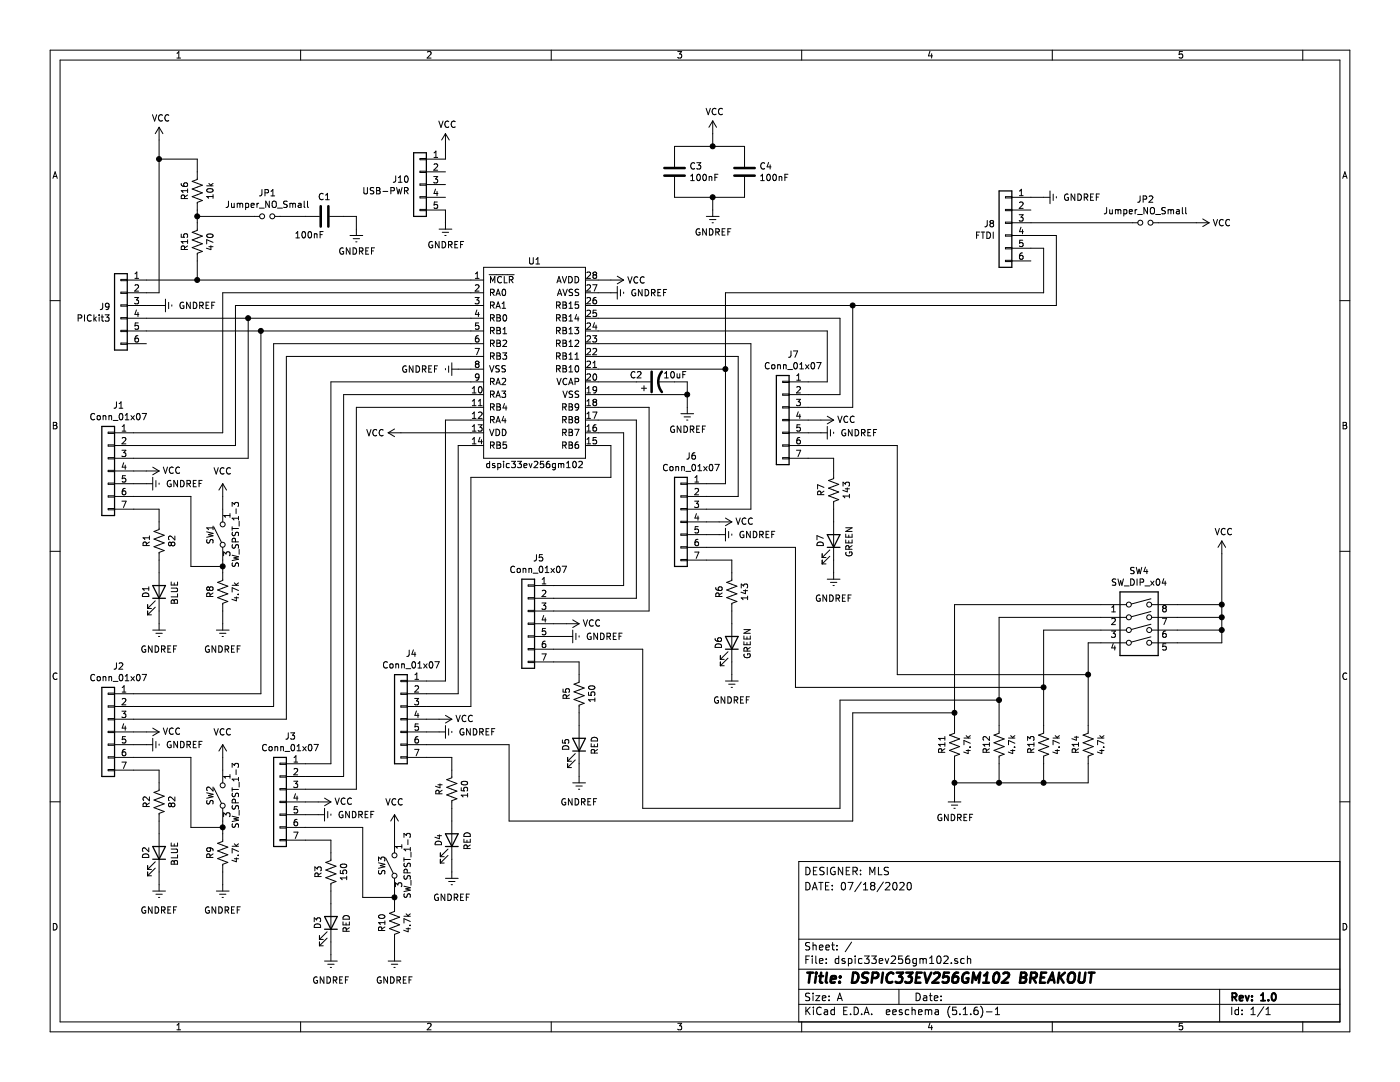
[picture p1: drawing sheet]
EESchema Schematic File Version 4
EELAYER 30 0
EELAYER END
$Descr A 11000 8500
encoding utf-8
Sheet 1 1
Title "DSPIC33EV256GM102 BREAKOUT"
Date ""
Rev "1.0"
Comp ""
Comment1 ""
Comment2 ""
Comment3 "DATE: 07/18/2020"
Comment4 "DESIGNER: MLS"
$EndDescr
$Comp
L Connector_Generic:Conn_01x06 J9
U 1 1
P 950 2400
F 0 "J9" H 1030 2392 50  0000 L CNN
F 1 "PICkit3" H 1030 2301 50  0000 L CNN
F 2 "Connector_PinHeader_2.54mm:PinHeader_1x06_P2.54mm_Vertical_SMD_Pin1Right" H 950 2400 50  0001 C CNN
F 3 "~" H 950 2400 50  0001 C CNN
	1    950  2400
	-1   0    0    -1  
$EndComp
$Comp
L Switch:SW_DIP_x04 SW4
U 1 1
P 8950 4950
F 0 "SW4" H 8950 5417 50  0000 C CNN
F 1 "SW_DIP_x04" H 8950 5326 50  0000 C CNN
F 2 "Button_Switch_SMD:SW_DIP_SPSTx04_Slide_6.7x11.72mm_W8.61mm_P2.54mm_LowProfile" H 8950 4950 50  0001 C CNN
F 3 "~" H 8950 4950 50  0001 C CNN
	1    8950 4950
	1    0    0    -1  
$EndComp
$Comp
L Connector_Generic:Conn_01x05 J10
U 1 1
P 3300 1450
F 0 "J10" H 3380 1492 50  0000 L CNN
F 1 "USB-PWR" H 3380 1401 50  0000 L CNN
F 2 "Connector_PinHeader_2.54mm:PinHeader_1x05_P2.54mm_Vertical" H 3300 1450 50  0001 C CNN
F 3 "~" H 3300 1450 50  0001 C CNN
	1    3300 1450
	-1   0    0    -1  
$EndComp
$Comp
L power:VCC #PWR05
U 1 1
P 1250 1100
F 0 "#PWR05" H 1250 950 50  0001 C CNN
F 1 "VCC" H 1265 1273 50  0000 C CNN
F 2 "" H 1250 1100 50  0001 C CNN
F 3 "" H 1250 1100 50  0001 C CNN
	1    1250 1100
	1    0    0    -1  
$EndComp
Wire Wire Line
	1550 2050 1550 2200
Wire Wire Line
	1550 2200 1150 2200
$Comp
L power:GNDREF #PWR032
U 1 1
P 5400 3200
F 0 "#PWR032" H 5400 2950 50  0001 C CNN
F 1 "GNDREF" H 5405 3027 50  0000 C CNN
F 2 "" H 5400 3200 50  0001 C CNN
F 3 "" H 5400 3200 50  0001 C CNN
	1    5400 3200
	1    0    0    -1  
$EndComp
$Comp
L Device:C C4
U 1 1
P 5850 1350
F 0 "C4" H 5965 1396 50  0000 L CNN
F 1 "100nF" H 5965 1305 50  0000 L CNN
F 2 "Capacitor_SMD:C_0603_1608Metric" H 5888 1200 50  0001 C CNN
F 3 "~" H 5850 1350 50  0001 C CNN
	1    5850 1350
	1    0    0    -1  
$EndComp
Wire Wire Line
	1150 2300 1250 2300
Wire Wire Line
	1250 2300 1250 1250
Connection ~ 1250 1250
Wire Wire Line
	1250 1250 1250 1100
$Comp
L Connector_Generic:Conn_01x06 J8
U 1 1
P 7900 1750
F 0 "J8" H 7980 1742 50  0000 L CNN
F 1 "FTDI" H 7980 1651 50  0000 L CNN
F 2 "Connector_PinHeader_2.54mm:PinHeader_1x06_P2.54mm_Vertical_SMD_Pin1Right" H 7900 1750 50  0001 C CNN
F 3 "~" H 7900 1750 50  0001 C CNN
	1    7900 1750
	-1   0    0    -1  
$EndComp
$Comp
L Device:C C3
U 1 1
P 5300 1350
F 0 "C3" H 5415 1396 50  0000 L CNN
F 1 "100nF" H 5415 1305 50  0000 L CNN
F 2 "Capacitor_SMD:C_0603_1608Metric" H 5338 1200 50  0001 C CNN
F 3 "~" H 5300 1350 50  0001 C CNN
	1    5300 1350
	1    0    0    -1  
$EndComp
$Comp
L custom:dspic33ev256gm102 U1
U 1 1
P 4200 2850
F 0 "U1" H 4200 3650 50  0000 C CNN
F 1 "dspic33ev256gm102" H 4200 2050 50  0000 C CNN
F 2 "Package_SO:SSOP-28_5.3x10.2mm_P0.65mm" H 4200 2850 50  0001 C CNN
F 3 "" H 4200 2850 50  0001 C CNN
	1    4200 2850
	1    0    0    -1  
$EndComp
$Comp
L Device:CP1 C2
U 1 1
P 5150 3000
F 0 "C2" V 5200 3100 50  0000 L CNN
F 1 "10uF" V 5200 2750 50  0000 L CNN
F 2 "Capacitor_SMD:C_1206_3216Metric" H 5150 3000 50  0001 C CNN
F 3 "~" H 5150 3000 50  0001 C CNN
	1    5150 3000
	0    -1   -1   0   
$EndComp
$Comp
L power:VCC #PWR033
U 1 1
P 5600 1050
F 0 "#PWR033" H 5600 900 50  0001 C CNN
F 1 "VCC" H 5615 1223 50  0000 C CNN
F 2 "" H 5600 1050 50  0001 C CNN
F 3 "" H 5600 1050 50  0001 C CNN
	1    5600 1050
	1    0    0    -1  
$EndComp
Wire Wire Line
	5300 1200 5300 1150
Wire Wire Line
	5300 1150 5600 1150
Wire Wire Line
	5600 1150 5600 1050
Wire Wire Line
	5850 1200 5850 1150
Wire Wire Line
	5850 1150 5600 1150
Connection ~ 5600 1150
$Comp
L power:GNDREF #PWR034
U 1 1
P 5600 1650
F 0 "#PWR034" H 5600 1400 50  0001 C CNN
F 1 "GNDREF" H 5605 1477 50  0000 C CNN
F 2 "" H 5600 1650 50  0001 C CNN
F 3 "" H 5600 1650 50  0001 C CNN
	1    5600 1650
	1    0    0    -1  
$EndComp
Wire Wire Line
	5300 1500 5300 1550
Wire Wire Line
	5300 1550 5600 1550
Wire Wire Line
	5600 1550 5600 1650
Wire Wire Line
	5850 1500 5850 1550
Wire Wire Line
	5850 1550 5600 1550
Connection ~ 5600 1550
Wire Wire Line
	3700 2200 1550 2200
Connection ~ 1550 2200
Wire Wire Line
	4700 2200 4800 2200
Wire Wire Line
	1150 2600 2050 2600
Wire Wire Line
	4700 3000 5000 3000
Wire Wire Line
	5300 3000 5400 3000
Wire Wire Line
	5400 3000 5400 3100
Wire Wire Line
	4700 3100 5400 3100
Connection ~ 5400 3100
Wire Wire Line
	5400 3100 5400 3200
$Comp
L power:GNDREF #PWR041
U 1 1
P 7500 6250
F 0 "#PWR041" H 7500 6000 50  0001 C CNN
F 1 "GNDREF" H 7505 6077 50  0000 C CNN
F 2 "" H 7500 6250 50  0001 C CNN
F 3 "" H 7500 6250 50  0001 C CNN
	1    7500 6250
	1    0    0    -1  
$EndComp
Wire Wire Line
	7500 6000 7500 6150
Wire Wire Line
	7500 6150 7850 6150
Wire Wire Line
	7850 6000 7850 6150
Connection ~ 7850 6150
Wire Wire Line
	8200 6000 8200 6150
Wire Wire Line
	8550 6000 8550 6150
Wire Wire Line
	8550 6150 8200 6150
Connection ~ 8200 6150
Wire Wire Line
	7500 6250 7500 6150
Wire Wire Line
	7850 6150 8200 6150
Connection ~ 7500 6150
Wire Wire Line
	8550 5050 8650 5050
Wire Wire Line
	8650 4950 8200 4950
Wire Wire Line
	7850 4850 8650 4850
Wire Wire Line
	7500 4750 8650 4750
$Comp
L power:VCC #PWR044
U 1 1
P 9600 4350
F 0 "#PWR044" H 9600 4200 50  0001 C CNN
F 1 "VCC" H 9615 4523 50  0000 C CNN
F 2 "" H 9600 4350 50  0001 C CNN
F 3 "" H 9600 4350 50  0001 C CNN
	1    9600 4350
	1    0    0    -1  
$EndComp
Wire Wire Line
	9250 4750 9600 4750
Wire Wire Line
	9250 4850 9600 4850
Wire Wire Line
	9600 4850 9600 4750
Connection ~ 9600 4750
Wire Wire Line
	9250 4950 9600 4950
Wire Wire Line
	9600 4950 9600 4850
Connection ~ 9600 4850
Wire Wire Line
	9250 5050 9600 5050
Wire Wire Line
	9600 5050 9600 4950
Connection ~ 9600 4950
Wire Wire Line
	1150 2500 1950 2500
Wire Wire Line
	3700 3400 3150 3400
Wire Wire Line
	9600 4350 9600 4750
$Comp
L Device:R_US R11
U 1 1
P 7500 5850
F 0 "R11" V 7400 5850 50  0000 C CNN
F 1 "4.7k" V 7600 5850 50  0000 C CNN
F 2 "Resistor_SMD:R_0603_1608Metric" V 7540 5840 50  0001 C CNN
F 3 "~" H 7500 5850 50  0001 C CNN
	1    7500 5850
	1    0    0    1   
$EndComp
$Comp
L Device:R_US R12
U 1 1
P 7850 5850
F 0 "R12" V 7750 5850 50  0000 C CNN
F 1 "4.7k" V 7950 5850 50  0000 C CNN
F 2 "Resistor_SMD:R_0603_1608Metric" V 7890 5840 50  0001 C CNN
F 3 "~" H 7850 5850 50  0001 C CNN
	1    7850 5850
	1    0    0    1   
$EndComp
$Comp
L Device:R_US R13
U 1 1
P 8200 5850
F 0 "R13" V 8100 5850 50  0000 C CNN
F 1 "4.7k" V 8300 5850 50  0000 C CNN
F 2 "Resistor_SMD:R_0603_1608Metric" V 8240 5840 50  0001 C CNN
F 3 "~" H 8200 5850 50  0001 C CNN
	1    8200 5850
	1    0    0    1   
$EndComp
$Comp
L Device:R_US R14
U 1 1
P 8550 5850
F 0 "R14" V 8450 5850 50  0000 C CNN
F 1 "4.7k" V 8650 5850 50  0000 C CNN
F 2 "Resistor_SMD:R_0603_1608Metric" V 8590 5840 50  0001 C CNN
F 3 "~" H 8550 5850 50  0001 C CNN
	1    8550 5850
	1    0    0    1   
$EndComp
Wire Wire Line
	1550 1250 1250 1250
$Comp
L Device:R_US R15
U 1 1
P 1550 1900
F 0 "R15" V 1450 1900 50  0000 C CNN
F 1 "470" V 1650 1900 50  0000 C CNN
F 2 "Resistor_SMD:R_0603_1608Metric" V 1590 1890 50  0001 C CNN
F 3 "~" H 1550 1900 50  0001 C CNN
	1    1550 1900
	1    0    0    1   
$EndComp
$Comp
L Connector_Generic:Conn_01x07 J1
U 1 1
P 850 3700
F 0 "J1" H 768 4217 50  0000 C CNN
F 1 "Conn_01x07" H 768 4126 50  0000 C CNN
F 2 "Connector_PinHeader_2.54mm:PinHeader_1x07_P2.54mm_Vertical" H 850 3700 50  0001 C CNN
F 3 "~" H 850 3700 50  0001 C CNN
	1    850  3700
	-1   0    0    -1  
$EndComp
$Comp
L power:VCC #PWR01
U 1 1
P 1150 3700
F 0 "#PWR01" H 1150 3550 50  0001 C CNN
F 1 "VCC" V 1150 3900 50  0000 C CNN
F 2 "" H 1150 3700 50  0001 C CNN
F 3 "" H 1150 3700 50  0001 C CNN
	1    1150 3700
	0    1    -1   0   
$EndComp
$Comp
L power:GNDREF #PWR02
U 1 1
P 1150 3800
F 0 "#PWR02" H 1150 3550 50  0001 C CNN
F 1 "GNDREF" V 1150 3500 50  0000 C CNN
F 2 "" H 1150 3800 50  0001 C CNN
F 3 "" H 1150 3800 50  0001 C CNN
	1    1150 3800
	0    -1   1    0   
$EndComp
$Comp
L power:GNDREF #PWR010
U 1 1
P 1750 4900
F 0 "#PWR010" H 1750 4650 50  0001 C CNN
F 1 "GNDREF" H 1750 4700 50  0000 C CNN
F 2 "" H 1750 4900 50  0001 C CNN
F 3 "" H 1750 4900 50  0001 C CNN
	1    1750 4900
	-1   0    0    -1  
$EndComp
$Comp
L power:VCC #PWR09
U 1 1
P 1750 3900
F 0 "#PWR09" H 1750 3750 50  0001 C CNN
F 1 "VCC" H 1750 4100 50  0000 C CNN
F 2 "" H 1750 3900 50  0001 C CNN
F 3 "" H 1750 3900 50  0001 C CNN
	1    1750 3900
	-1   0    0    -1  
$EndComp
$Comp
L Device:R_US R8
U 1 1
P 1750 4650
F 0 "R8" V 1650 4650 50  0000 C CNN
F 1 "4.7k" V 1850 4650 50  0000 C CNN
F 2 "Resistor_SMD:R_0603_1608Metric" V 1790 4640 50  0001 C CNN
F 3 "~" H 1750 4650 50  0001 C CNN
	1    1750 4650
	1    0    0    1   
$EndComp
Wire Wire Line
	1750 4800 1750 4900
Wire Wire Line
	1750 4000 1750 3900
$Comp
L Device:LED D1
U 1 1
P 1250 4650
F 0 "D1" H 1250 4550 50  0000 C CNN
F 1 "BLUE" H 1243 4776 50  0000 C CNN
F 2 "LED_SMD:LED_0603_1608Metric" H 1250 4650 50  0001 C CNN
F 3 "~" H 1250 4650 50  0001 C CNN
	1    1250 4650
	0    1    -1   0   
$EndComp
$Comp
L Device:R_US R1
U 1 1
P 1250 4250
F 0 "R1" V 1150 4250 50  0000 C CNN
F 1 "82" V 1350 4250 50  0000 C CNN
F 2 "Resistor_SMD:R_0603_1608Metric" V 1290 4240 50  0001 C CNN
F 3 "~" H 1250 4250 50  0001 C CNN
	1    1250 4250
	1    0    0    1   
$EndComp
Wire Wire Line
	1250 4400 1250 4500
Wire Wire Line
	1250 4100 1250 4000
$Comp
L power:GNDREF #PWR07
U 1 1
P 1250 4900
F 0 "#PWR07" H 1250 4650 50  0001 C CNN
F 1 "GNDREF" H 1250 4700 50  0000 C CNN
F 2 "" H 1250 4900 50  0001 C CNN
F 3 "" H 1250 4900 50  0001 C CNN
	1    1250 4900
	-1   0    0    -1  
$EndComp
Wire Wire Line
	1250 4800 1250 4900
Wire Wire Line
	1050 4000 1250 4000
Wire Wire Line
	1150 3700 1050 3700
Wire Wire Line
	1150 3800 1050 3800
Wire Wire Line
	1750 4400 1750 4450
Wire Wire Line
	1050 3900 1500 3900
Wire Wire Line
	1500 3900 1500 4450
Connection ~ 1750 4450
Wire Wire Line
	1750 4450 1750 4500
Wire Wire Line
	1500 4450 1750 4450
$Comp
L power:VCC #PWR019
U 1 1
P 3150 3400
F 0 "#PWR019" H 3150 3250 50  0001 C CNN
F 1 "VCC" V 3150 3600 50  0000 C CNN
F 2 "" H 3150 3400 50  0001 C CNN
F 3 "" H 3150 3400 50  0001 C CNN
	1    3150 3400
	0    -1   1    0   
$EndComp
$Comp
L Connector_Generic:Conn_01x07 J2
U 1 1
P 850 5750
F 0 "J2" H 768 6267 50  0000 C CNN
F 1 "Conn_01x07" H 768 6176 50  0000 C CNN
F 2 "Connector_PinHeader_2.54mm:PinHeader_1x07_P2.54mm_Vertical" H 850 5750 50  0001 C CNN
F 3 "~" H 850 5750 50  0001 C CNN
	1    850  5750
	-1   0    0    -1  
$EndComp
$Comp
L power:VCC #PWR03
U 1 1
P 1150 5750
F 0 "#PWR03" H 1150 5600 50  0001 C CNN
F 1 "VCC" V 1150 5950 50  0000 C CNN
F 2 "" H 1150 5750 50  0001 C CNN
F 3 "" H 1150 5750 50  0001 C CNN
	1    1150 5750
	0    1    -1   0   
$EndComp
$Comp
L power:GNDREF #PWR04
U 1 1
P 1150 5850
F 0 "#PWR04" H 1150 5600 50  0001 C CNN
F 1 "GNDREF" V 1150 5550 50  0000 C CNN
F 2 "" H 1150 5850 50  0001 C CNN
F 3 "" H 1150 5850 50  0001 C CNN
	1    1150 5850
	0    -1   1    0   
$EndComp
$Comp
L power:GNDREF #PWR012
U 1 1
P 1750 6950
F 0 "#PWR012" H 1750 6700 50  0001 C CNN
F 1 "GNDREF" H 1750 6750 50  0000 C CNN
F 2 "" H 1750 6950 50  0001 C CNN
F 3 "" H 1750 6950 50  0001 C CNN
	1    1750 6950
	-1   0    0    -1  
$EndComp
$Comp
L power:VCC #PWR011
U 1 1
P 1750 5950
F 0 "#PWR011" H 1750 5800 50  0001 C CNN
F 1 "VCC" H 1750 6150 50  0000 C CNN
F 2 "" H 1750 5950 50  0001 C CNN
F 3 "" H 1750 5950 50  0001 C CNN
	1    1750 5950
	-1   0    0    -1  
$EndComp
$Comp
L Device:R_US R9
U 1 1
P 1750 6700
F 0 "R9" V 1650 6700 50  0000 C CNN
F 1 "4.7k" V 1850 6700 50  0000 C CNN
F 2 "Resistor_SMD:R_0603_1608Metric" V 1790 6690 50  0001 C CNN
F 3 "~" H 1750 6700 50  0001 C CNN
	1    1750 6700
	1    0    0    1   
$EndComp
Wire Wire Line
	1750 6850 1750 6950
Wire Wire Line
	1750 6050 1750 5950
$Comp
L Device:LED D2
U 1 1
P 1250 6700
F 0 "D2" H 1250 6600 50  0000 C CNN
F 1 "BLUE" H 1243 6826 50  0000 C CNN
F 2 "LED_SMD:LED_0603_1608Metric" H 1250 6700 50  0001 C CNN
F 3 "~" H 1250 6700 50  0001 C CNN
	1    1250 6700
	0    1    -1   0   
$EndComp
$Comp
L Device:R_US R2
U 1 1
P 1250 6300
F 0 "R2" V 1150 6300 50  0000 C CNN
F 1 "82" V 1350 6300 50  0000 C CNN
F 2 "Resistor_SMD:R_0603_1608Metric" V 1290 6290 50  0001 C CNN
F 3 "~" H 1250 6300 50  0001 C CNN
	1    1250 6300
	1    0    0    1   
$EndComp
Wire Wire Line
	1250 6450 1250 6550
Wire Wire Line
	1250 6150 1250 6050
$Comp
L power:GNDREF #PWR08
U 1 1
P 1250 6950
F 0 "#PWR08" H 1250 6700 50  0001 C CNN
F 1 "GNDREF" H 1250 6750 50  0000 C CNN
F 2 "" H 1250 6950 50  0001 C CNN
F 3 "" H 1250 6950 50  0001 C CNN
	1    1250 6950
	-1   0    0    -1  
$EndComp
Wire Wire Line
	1250 6850 1250 6950
Wire Wire Line
	1050 6050 1250 6050
Wire Wire Line
	1150 5750 1050 5750
Wire Wire Line
	1150 5850 1050 5850
Wire Wire Line
	1750 6450 1750 6500
Wire Wire Line
	1050 5950 1500 5950
Wire Wire Line
	1500 5950 1500 6500
Connection ~ 1750 6500
Wire Wire Line
	1750 6500 1750 6550
Wire Wire Line
	1500 6500 1750 6500
$Comp
L power:GNDREF #PWR06
U 1 1
P 1250 2400
F 0 "#PWR06" H 1250 2150 50  0001 C CNN
F 1 "GNDREF" V 1250 2100 50  0000 C CNN
F 2 "" H 1250 2400 50  0001 C CNN
F 3 "" H 1250 2400 50  0001 C CNN
	1    1250 2400
	0    -1   1    0   
$EndComp
Wire Wire Line
	1150 2400 1250 2400
$Comp
L power:GNDREF #PWR025
U 1 1
P 3600 2900
F 0 "#PWR025" H 3600 2650 50  0001 C CNN
F 1 "GNDREF" V 3600 2600 50  0000 C CNN
F 2 "" H 3600 2900 50  0001 C CNN
F 3 "" H 3600 2900 50  0001 C CNN
	1    3600 2900
	0    1    1    0   
$EndComp
Wire Wire Line
	3600 2900 3700 2900
$Comp
L power:GNDREF #PWR031
U 1 1
P 4800 2300
F 0 "#PWR031" H 4800 2050 50  0001 C CNN
F 1 "GNDREF" V 4800 2000 50  0000 C CNN
F 2 "" H 4800 2300 50  0001 C CNN
F 3 "" H 4800 2300 50  0001 C CNN
	1    4800 2300
	0    -1   1    0   
$EndComp
Wire Wire Line
	4700 2300 4800 2300
$Comp
L power:VCC #PWR030
U 1 1
P 4800 2200
F 0 "#PWR030" H 4800 2050 50  0001 C CNN
F 1 "VCC" V 4800 2400 50  0000 C CNN
F 2 "" H 4800 2200 50  0001 C CNN
F 3 "" H 4800 2200 50  0001 C CNN
	1    4800 2200
	0    1    1    0   
$EndComp
Wire Wire Line
	3700 2300 1750 2300
Wire Wire Line
	1750 2300 1750 3400
Wire Wire Line
	1750 3400 1050 3400
Wire Wire Line
	1050 3500 1850 3500
Wire Wire Line
	1850 3500 1850 2400
Wire Wire Line
	1850 2400 3700 2400
Wire Wire Line
	1950 2500 1950 3600
Wire Wire Line
	1950 3600 1050 3600
Connection ~ 1950 2500
Wire Wire Line
	1950 2500 3700 2500
Wire Wire Line
	2050 2600 2050 5450
Wire Wire Line
	2050 5450 1050 5450
Connection ~ 2050 2600
Wire Wire Line
	2050 2600 3700 2600
Wire Wire Line
	3700 2700 2150 2700
Wire Wire Line
	2150 2700 2150 5550
Wire Wire Line
	2150 5550 1050 5550
Wire Wire Line
	1050 5650 2250 5650
Wire Wire Line
	2250 5650 2250 2800
Wire Wire Line
	2250 2800 3700 2800
$Comp
L Connector_Generic:Conn_01x07 J3
U 1 1
P 2200 6300
F 0 "J3" H 2118 6817 50  0000 C CNN
F 1 "Conn_01x07" H 2118 6726 50  0000 C CNN
F 2 "Connector_PinHeader_2.54mm:PinHeader_1x07_P2.54mm_Vertical" H 2200 6300 50  0001 C CNN
F 3 "~" H 2200 6300 50  0001 C CNN
	1    2200 6300
	-1   0    0    -1  
$EndComp
$Comp
L power:VCC #PWR013
U 1 1
P 2500 6300
F 0 "#PWR013" H 2500 6150 50  0001 C CNN
F 1 "VCC" V 2500 6500 50  0000 C CNN
F 2 "" H 2500 6300 50  0001 C CNN
F 3 "" H 2500 6300 50  0001 C CNN
	1    2500 6300
	0    1    -1   0   
$EndComp
$Comp
L power:GNDREF #PWR014
U 1 1
P 2500 6400
F 0 "#PWR014" H 2500 6150 50  0001 C CNN
F 1 "GNDREF" V 2500 6100 50  0000 C CNN
F 2 "" H 2500 6400 50  0001 C CNN
F 3 "" H 2500 6400 50  0001 C CNN
	1    2500 6400
	0    -1   1    0   
$EndComp
$Comp
L power:GNDREF #PWR018
U 1 1
P 3100 7500
F 0 "#PWR018" H 3100 7250 50  0001 C CNN
F 1 "GNDREF" H 3100 7300 50  0000 C CNN
F 2 "" H 3100 7500 50  0001 C CNN
F 3 "" H 3100 7500 50  0001 C CNN
	1    3100 7500
	-1   0    0    -1  
$EndComp
$Comp
L power:VCC #PWR017
U 1 1
P 3100 6500
F 0 "#PWR017" H 3100 6350 50  0001 C CNN
F 1 "VCC" H 3100 6700 50  0000 C CNN
F 2 "" H 3100 6500 50  0001 C CNN
F 3 "" H 3100 6500 50  0001 C CNN
	1    3100 6500
	-1   0    0    -1  
$EndComp
$Comp
L Device:R_US R10
U 1 1
P 3100 7250
F 0 "R10" V 3000 7250 50  0000 C CNN
F 1 "4.7k" V 3200 7250 50  0000 C CNN
F 2 "Resistor_SMD:R_0603_1608Metric" V 3140 7240 50  0001 C CNN
F 3 "~" H 3100 7250 50  0001 C CNN
	1    3100 7250
	1    0    0    1   
$EndComp
Wire Wire Line
	3100 7400 3100 7500
Wire Wire Line
	3100 6600 3100 6500
$Comp
L Device:LED D3
U 1 1
P 2600 7250
F 0 "D3" H 2600 7150 50  0000 C CNN
F 1 "RED" H 2593 7376 50  0000 C CNN
F 2 "LED_SMD:LED_0603_1608Metric" H 2600 7250 50  0001 C CNN
F 3 "~" H 2600 7250 50  0001 C CNN
	1    2600 7250
	0    1    -1   0   
$EndComp
$Comp
L Device:R_US R3
U 1 1
P 2600 6850
F 0 "R3" V 2500 6850 50  0000 C CNN
F 1 "150" V 2700 6850 50  0000 C CNN
F 2 "Resistor_SMD:R_0603_1608Metric" V 2640 6840 50  0001 C CNN
F 3 "~" H 2600 6850 50  0001 C CNN
	1    2600 6850
	1    0    0    1   
$EndComp
Wire Wire Line
	2600 7000 2600 7100
Wire Wire Line
	2600 6700 2600 6600
$Comp
L power:GNDREF #PWR015
U 1 1
P 2600 7500
F 0 "#PWR015" H 2600 7250 50  0001 C CNN
F 1 "GNDREF" H 2600 7300 50  0000 C CNN
F 2 "" H 2600 7500 50  0001 C CNN
F 3 "" H 2600 7500 50  0001 C CNN
	1    2600 7500
	-1   0    0    -1  
$EndComp
Wire Wire Line
	2600 7400 2600 7500
Wire Wire Line
	2400 6600 2600 6600
Wire Wire Line
	2500 6300 2400 6300
Wire Wire Line
	2500 6400 2400 6400
Wire Wire Line
	3100 7000 3100 7050
Wire Wire Line
	2400 6500 2850 6500
Wire Wire Line
	2850 6500 2850 7050
Connection ~ 3100 7050
Wire Wire Line
	3100 7050 3100 7100
Wire Wire Line
	2850 7050 3100 7050
Wire Wire Line
	3700 3000 2600 3000
Wire Wire Line
	2600 3000 2600 6000
Wire Wire Line
	2600 6000 2400 6000
Wire Wire Line
	2400 6100 2700 6100
Wire Wire Line
	2700 6100 2700 3100
Wire Wire Line
	2700 3100 3700 3100
Wire Wire Line
	3700 3200 2800 3200
Wire Wire Line
	2800 3200 2800 6200
Wire Wire Line
	2800 6200 2400 6200
$Comp
L Connector_Generic:Conn_01x07 J4
U 1 1
P 3150 5650
F 0 "J4" H 3068 6167 50  0000 C CNN
F 1 "Conn_01x07" H 3068 6076 50  0000 C CNN
F 2 "Connector_PinHeader_2.54mm:PinHeader_1x07_P2.54mm_Vertical" H 3150 5650 50  0001 C CNN
F 3 "~" H 3150 5650 50  0001 C CNN
	1    3150 5650
	-1   0    0    -1  
$EndComp
$Comp
L power:VCC #PWR020
U 1 1
P 3450 5650
F 0 "#PWR020" H 3450 5500 50  0001 C CNN
F 1 "VCC" V 3450 5850 50  0000 C CNN
F 2 "" H 3450 5650 50  0001 C CNN
F 3 "" H 3450 5650 50  0001 C CNN
	1    3450 5650
	0    1    -1   0   
$EndComp
$Comp
L power:GNDREF #PWR021
U 1 1
P 3450 5750
F 0 "#PWR021" H 3450 5500 50  0001 C CNN
F 1 "GNDREF" V 3450 5450 50  0000 C CNN
F 2 "" H 3450 5750 50  0001 C CNN
F 3 "" H 3450 5750 50  0001 C CNN
	1    3450 5750
	0    -1   1    0   
$EndComp
$Comp
L Device:LED D4
U 1 1
P 3550 6600
F 0 "D4" H 3550 6500 50  0000 C CNN
F 1 "RED" H 3543 6726 50  0000 C CNN
F 2 "LED_SMD:LED_0603_1608Metric" H 3550 6600 50  0001 C CNN
F 3 "~" H 3550 6600 50  0001 C CNN
	1    3550 6600
	0    1    -1   0   
$EndComp
$Comp
L Device:R_US R4
U 1 1
P 3550 6200
F 0 "R4" V 3450 6200 50  0000 C CNN
F 1 "150" V 3650 6200 50  0000 C CNN
F 2 "Resistor_SMD:R_0603_1608Metric" V 3590 6190 50  0001 C CNN
F 3 "~" H 3550 6200 50  0001 C CNN
	1    3550 6200
	1    0    0    1   
$EndComp
Wire Wire Line
	3550 6350 3550 6450
Wire Wire Line
	3550 6050 3550 5950
$Comp
L power:GNDREF #PWR024
U 1 1
P 3550 6850
F 0 "#PWR024" H 3550 6600 50  0001 C CNN
F 1 "GNDREF" H 3550 6650 50  0000 C CNN
F 2 "" H 3550 6850 50  0001 C CNN
F 3 "" H 3550 6850 50  0001 C CNN
	1    3550 6850
	-1   0    0    -1  
$EndComp
Wire Wire Line
	3350 5950 3550 5950
Wire Wire Line
	3450 5650 3350 5650
Wire Wire Line
	3450 5750 3350 5750
Wire Wire Line
	3500 5350 3350 5350
Wire Wire Line
	3600 5450 3350 5450
Wire Wire Line
	4700 3500 4800 3500
Wire Wire Line
	4800 3500 4800 3750
Wire Wire Line
	3700 5550 3350 5550
$Comp
L Connector_Generic:Conn_01x07 J5
U 1 1
P 4150 4900
F 0 "J5" H 4068 5417 50  0000 C CNN
F 1 "Conn_01x07" H 4068 5326 50  0000 C CNN
F 2 "Connector_PinHeader_2.54mm:PinHeader_1x07_P2.54mm_Vertical" H 4150 4900 50  0001 C CNN
F 3 "~" H 4150 4900 50  0001 C CNN
	1    4150 4900
	-1   0    0    -1  
$EndComp
$Comp
L power:VCC #PWR026
U 1 1
P 4450 4900
F 0 "#PWR026" H 4450 4750 50  0001 C CNN
F 1 "VCC" V 4450 5100 50  0000 C CNN
F 2 "" H 4450 4900 50  0001 C CNN
F 3 "" H 4450 4900 50  0001 C CNN
	1    4450 4900
	0    1    -1   0   
$EndComp
$Comp
L power:GNDREF #PWR027
U 1 1
P 4450 5000
F 0 "#PWR027" H 4450 4750 50  0001 C CNN
F 1 "GNDREF" V 4450 4700 50  0000 C CNN
F 2 "" H 4450 5000 50  0001 C CNN
F 3 "" H 4450 5000 50  0001 C CNN
	1    4450 5000
	0    -1   1    0   
$EndComp
$Comp
L Device:LED D5
U 1 1
P 4550 5850
F 0 "D5" H 4550 5750 50  0000 C CNN
F 1 "RED" H 4543 5976 50  0000 C CNN
F 2 "LED_SMD:LED_0603_1608Metric" H 4550 5850 50  0001 C CNN
F 3 "~" H 4550 5850 50  0001 C CNN
	1    4550 5850
	0    1    -1   0   
$EndComp
$Comp
L Device:R_US R5
U 1 1
P 4550 5450
F 0 "R5" V 4450 5450 50  0000 C CNN
F 1 "150" V 4650 5450 50  0000 C CNN
F 2 "Resistor_SMD:R_0603_1608Metric" V 4590 5440 50  0001 C CNN
F 3 "~" H 4550 5450 50  0001 C CNN
	1    4550 5450
	1    0    0    1   
$EndComp
Wire Wire Line
	4550 5600 4550 5700
Wire Wire Line
	4550 5300 4550 5200
$Comp
L power:GNDREF #PWR028
U 1 1
P 4550 6100
F 0 "#PWR028" H 4550 5850 50  0001 C CNN
F 1 "GNDREF" H 4550 5900 50  0000 C CNN
F 2 "" H 4550 6100 50  0001 C CNN
F 3 "" H 4550 6100 50  0001 C CNN
	1    4550 6100
	-1   0    0    -1  
$EndComp
Wire Wire Line
	4550 6000 4550 6100
Wire Wire Line
	4350 5200 4550 5200
Wire Wire Line
	4450 4900 4350 4900
Wire Wire Line
	4450 5000 4350 5000
Wire Wire Line
	4900 4600 4350 4600
Wire Wire Line
	4700 3400 4900 3400
Wire Wire Line
	4700 3300 5000 3300
Wire Wire Line
	5000 4700 4350 4700
Wire Wire Line
	4350 4800 5100 4800
Wire Wire Line
	5100 3200 4700 3200
$Comp
L Connector_Generic:Conn_01x07 J6
U 1 1
P 5350 4100
F 0 "J6" H 5268 4617 50  0000 C CNN
F 1 "Conn_01x07" H 5268 4526 50  0000 C CNN
F 2 "Connector_PinHeader_2.54mm:PinHeader_1x07_P2.54mm_Vertical" H 5350 4100 50  0001 C CNN
F 3 "~" H 5350 4100 50  0001 C CNN
	1    5350 4100
	-1   0    0    -1  
$EndComp
$Comp
L power:VCC #PWR035
U 1 1
P 5650 4100
F 0 "#PWR035" H 5650 3950 50  0001 C CNN
F 1 "VCC" V 5650 4300 50  0000 C CNN
F 2 "" H 5650 4100 50  0001 C CNN
F 3 "" H 5650 4100 50  0001 C CNN
	1    5650 4100
	0    1    -1   0   
$EndComp
$Comp
L power:GNDREF #PWR036
U 1 1
P 5650 4200
F 0 "#PWR036" H 5650 3950 50  0001 C CNN
F 1 "GNDREF" V 5650 3900 50  0000 C CNN
F 2 "" H 5650 4200 50  0001 C CNN
F 3 "" H 5650 4200 50  0001 C CNN
	1    5650 4200
	0    -1   1    0   
$EndComp
$Comp
L Device:LED D6
U 1 1
P 5750 5050
F 0 "D6" H 5750 4950 50  0000 C CNN
F 1 "GREEN" H 5743 5176 50  0000 C CNN
F 2 "LED_SMD:LED_0603_1608Metric" H 5750 5050 50  0001 C CNN
F 3 "~" H 5750 5050 50  0001 C CNN
	1    5750 5050
	0    1    -1   0   
$EndComp
$Comp
L Device:R_US R6
U 1 1
P 5750 4650
F 0 "R6" V 5650 4650 50  0000 C CNN
F 1 "143" V 5850 4650 50  0000 C CNN
F 2 "Resistor_SMD:R_0603_1608Metric" V 5790 4640 50  0001 C CNN
F 3 "~" H 5750 4650 50  0001 C CNN
	1    5750 4650
	1    0    0    1   
$EndComp
Wire Wire Line
	5750 4800 5750 4900
Wire Wire Line
	5750 4500 5750 4400
$Comp
L power:GNDREF #PWR037
U 1 1
P 5750 5300
F 0 "#PWR037" H 5750 5050 50  0001 C CNN
F 1 "GNDREF" H 5750 5100 50  0000 C CNN
F 2 "" H 5750 5300 50  0001 C CNN
F 3 "" H 5750 5300 50  0001 C CNN
	1    5750 5300
	-1   0    0    -1  
$EndComp
Wire Wire Line
	5750 5200 5750 5300
Wire Wire Line
	5550 4400 5750 4400
Wire Wire Line
	5650 4100 5550 4100
Wire Wire Line
	5650 4200 5550 4200
Wire Wire Line
	5550 3800 5700 3800
Wire Wire Line
	5700 2900 4700 2900
Wire Wire Line
	5550 3900 5800 3900
Wire Wire Line
	5800 2800 4700 2800
Wire Wire Line
	4700 2700 5900 2700
Wire Wire Line
	5900 4000 5550 4000
$Comp
L Connector_Generic:Conn_01x07 J7
U 1 1
P 6150 3300
F 0 "J7" H 6068 3817 50  0000 C CNN
F 1 "Conn_01x07" H 6068 3726 50  0000 C CNN
F 2 "Connector_PinHeader_2.54mm:PinHeader_1x07_P2.54mm_Vertical" H 6150 3300 50  0001 C CNN
F 3 "~" H 6150 3300 50  0001 C CNN
	1    6150 3300
	-1   0    0    -1  
$EndComp
$Comp
L power:VCC #PWR038
U 1 1
P 6450 3300
F 0 "#PWR038" H 6450 3150 50  0001 C CNN
F 1 "VCC" V 6450 3500 50  0000 C CNN
F 2 "" H 6450 3300 50  0001 C CNN
F 3 "" H 6450 3300 50  0001 C CNN
	1    6450 3300
	0    1    -1   0   
$EndComp
$Comp
L power:GNDREF #PWR039
U 1 1
P 6450 3400
F 0 "#PWR039" H 6450 3150 50  0001 C CNN
F 1 "GNDREF" V 6450 3100 50  0000 C CNN
F 2 "" H 6450 3400 50  0001 C CNN
F 3 "" H 6450 3400 50  0001 C CNN
	1    6450 3400
	0    -1   1    0   
$EndComp
$Comp
L Device:LED D7
U 1 1
P 6550 4250
F 0 "D7" H 6550 4150 50  0000 C CNN
F 1 "GREEN" H 6543 4376 50  0000 C CNN
F 2 "LED_SMD:LED_0603_1608Metric" H 6550 4250 50  0001 C CNN
F 3 "~" H 6550 4250 50  0001 C CNN
	1    6550 4250
	0    1    -1   0   
$EndComp
$Comp
L Device:R_US R7
U 1 1
P 6550 3850
F 0 "R7" V 6450 3850 50  0000 C CNN
F 1 "143" V 6650 3850 50  0000 C CNN
F 2 "Resistor_SMD:R_0603_1608Metric" V 6590 3840 50  0001 C CNN
F 3 "~" H 6550 3850 50  0001 C CNN
	1    6550 3850
	1    0    0    1   
$EndComp
Wire Wire Line
	6550 4000 6550 4100
Wire Wire Line
	6550 3700 6550 3600
$Comp
L power:GNDREF #PWR040
U 1 1
P 6550 4500
F 0 "#PWR040" H 6550 4250 50  0001 C CNN
F 1 "GNDREF" H 6550 4300 50  0000 C CNN
F 2 "" H 6550 4500 50  0001 C CNN
F 3 "" H 6550 4500 50  0001 C CNN
	1    6550 4500
	-1   0    0    -1  
$EndComp
Wire Wire Line
	6550 4400 6550 4500
Wire Wire Line
	6350 3600 6550 3600
Wire Wire Line
	6450 3300 6350 3300
Wire Wire Line
	6450 3400 6350 3400
Wire Wire Line
	4700 2600 6500 2600
Wire Wire Line
	6500 2600 6500 3000
Wire Wire Line
	6500 3000 6350 3000
Wire Wire Line
	6350 3100 6600 3100
Wire Wire Line
	6600 3100 6600 2500
Wire Wire Line
	6600 2500 4700 2500
Wire Wire Line
	4700 2400 6700 2400
Wire Wire Line
	6700 2400 6700 3200
Wire Wire Line
	6700 3200 6350 3200
Wire Wire Line
	5700 3800 5700 2900
Wire Wire Line
	5800 2800 5800 3900
Wire Wire Line
	5900 2700 5900 4000
Wire Wire Line
	4900 3400 4900 4600
Wire Wire Line
	5000 3300 5000 4700
Wire Wire Line
	5100 3200 5100 4800
Wire Wire Line
	3550 6750 3550 6850
Wire Wire Line
	3700 3300 3500 3300
Wire Wire Line
	3500 3300 3500 5350
Wire Wire Line
	3700 3500 3600 3500
Wire Wire Line
	3600 3500 3600 5450
Wire Wire Line
	3700 5550 3700 3750
Wire Wire Line
	3700 3750 4800 3750
Wire Wire Line
	8550 5050 8550 5300
Wire Wire Line
	8200 4950 8200 5400
Wire Wire Line
	7850 5700 7850 5500
Wire Wire Line
	7500 4750 7500 5600
Wire Wire Line
	3350 5850 4000 5850
Wire Wire Line
	4000 5850 4000 6450
Wire Wire Line
	4000 6450 6700 6450
Wire Wire Line
	6700 6450 6700 5600
Wire Wire Line
	6700 5600 7500 5600
Connection ~ 7500 5600
Wire Wire Line
	7500 5600 7500 5700
Wire Wire Line
	4350 5100 5050 5100
Wire Wire Line
	5050 5100 5050 6350
Wire Wire Line
	5050 6350 6600 6350
Wire Wire Line
	6600 6350 6600 5500
Wire Wire Line
	6600 5500 7850 5500
Connection ~ 7850 5500
Wire Wire Line
	7850 5500 7850 4850
Wire Wire Line
	5550 4300 6250 4300
Wire Wire Line
	6250 4300 6250 5400
Wire Wire Line
	6250 5400 8200 5400
Connection ~ 8200 5400
Wire Wire Line
	8200 5400 8200 5700
Wire Wire Line
	6350 3500 7050 3500
Wire Wire Line
	7050 3500 7050 5300
Wire Wire Line
	7050 5300 8550 5300
Connection ~ 8550 5300
Wire Wire Line
	8550 5300 8550 5700
$Comp
L power:GNDREF #PWR023
U 1 1
P 3500 1750
F 0 "#PWR023" H 3500 1500 50  0001 C CNN
F 1 "GNDREF" H 3505 1577 50  0000 C CNN
F 2 "" H 3500 1750 50  0001 C CNN
F 3 "" H 3500 1750 50  0001 C CNN
	1    3500 1750
	1    0    0    -1  
$EndComp
Wire Wire Line
	3500 1650 3500 1750
$Comp
L power:GNDREF #PWR042
U 1 1
P 8200 1550
F 0 "#PWR042" H 8200 1300 50  0001 C CNN
F 1 "GNDREF" V 8200 1250 50  0000 C CNN
F 2 "" H 8200 1550 50  0001 C CNN
F 3 "" H 8200 1550 50  0001 C CNN
	1    8200 1550
	0    -1   1    0   
$EndComp
Wire Wire Line
	8100 1550 8200 1550
$Comp
L power:VCC #PWR043
U 1 1
P 9400 1750
F 0 "#PWR043" H 9400 1600 50  0001 C CNN
F 1 "VCC" V 9400 1950 50  0000 C CNN
F 2 "" H 9400 1750 50  0001 C CNN
F 3 "" H 9400 1750 50  0001 C CNN
	1    9400 1750
	0    1    1    0   
$EndComp
Wire Wire Line
	8100 1850 8300 1850
Wire Wire Line
	8300 1850 8300 2400
Wire Wire Line
	8300 2400 6700 2400
Connection ~ 6700 2400
Wire Wire Line
	8100 1950 8200 1950
Wire Wire Line
	8200 1950 8200 2300
Wire Wire Line
	8200 2300 5700 2300
Wire Wire Line
	5700 2300 5700 2900
Connection ~ 5700 2900
$Comp
L Device:Jumper_NO_Small JP2
U 1 1
P 9000 1750
F 0 "JP2" H 9000 1935 50  0000 C CNN
F 1 "Jumper_NO_Small" H 9000 1844 50  0000 C CNN
F 2 "Resistor_SMD:R_0603_1608Metric" H 9000 1750 50  0001 C CNN
F 3 "~" H 9000 1750 50  0001 C CNN
	1    9000 1750
	1    0    0    -1  
$EndComp
Wire Wire Line
	8100 1750 8900 1750
Wire Wire Line
	9100 1750 9400 1750
$Comp
L Device:R_US R16
U 1 1
P 1550 1500
F 0 "R16" V 1450 1500 50  0000 C CNN
F 1 "10k" V 1650 1500 50  0000 C CNN
F 2 "Resistor_SMD:R_0603_1608Metric" V 1590 1490 50  0001 C CNN
F 3 "~" H 1550 1500 50  0001 C CNN
	1    1550 1500
	1    0    0    1   
$EndComp
Wire Wire Line
	1550 1650 1550 1700
Wire Wire Line
	1550 1350 1550 1250
$Comp
L Device:Jumper_NO_Small JP1
U 1 1
P 2100 1700
F 0 "JP1" H 2100 1885 50  0000 C CNN
F 1 "Jumper_NO_Small" H 2100 1794 50  0000 C CNN
F 2 "Resistor_SMD:R_0603_1608Metric" H 2100 1700 50  0001 C CNN
F 3 "~" H 2100 1700 50  0001 C CNN
	1    2100 1700
	1    0    0    -1  
$EndComp
$Comp
L Device:C C1
U 1 1
P 2550 1700
F 0 "C1" V 2700 1650 50  0000 L CNN
F 1 "100nF" V 2400 1700 50  0000 L CNN
F 2 "Capacitor_SMD:C_0603_1608Metric" H 2588 1550 50  0001 C CNN
F 3 "~" H 2550 1700 50  0001 C CNN
	1    2550 1700
	0    -1   -1   0   
$EndComp
Wire Wire Line
	2000 1700 1550 1700
Connection ~ 1550 1700
Wire Wire Line
	1550 1700 1550 1750
Wire Wire Line
	2200 1700 2400 1700
$Comp
L power:GNDREF #PWR016
U 1 1
P 2800 1800
F 0 "#PWR016" H 2800 1550 50  0001 C CNN
F 1 "GNDREF" H 2805 1627 50  0000 C CNN
F 2 "" H 2800 1800 50  0001 C CNN
F 3 "" H 2800 1800 50  0001 C CNN
	1    2800 1800
	1    0    0    -1  
$EndComp
Wire Wire Line
	2700 1700 2800 1700
Wire Wire Line
	2800 1700 2800 1800
$Comp
L power:VCC #PWR0101
U 1 1
P 3500 1150
F 0 "#PWR0101" H 3500 1000 50  0001 C CNN
F 1 "VCC" H 3515 1323 50  0000 C CNN
F 2 "" H 3500 1150 50  0001 C CNN
F 3 "" H 3500 1150 50  0001 C CNN
	1    3500 1150
	1    0    0    -1  
$EndComp
Wire Wire Line
	3500 1250 3500 1150
$Comp
L custom:SW_SPST_1-3 SW1
U 1 1
P 1750 4200
F 0 "SW1" H 1750 4300 50  0000 C CNN
F 1 "SW_SPST_1-3" H 1750 4100 50  0000 C CNN
F 2 "digikey-footprints:Switch_Tactile_SMD_6x6mm" H 1750 4200 50  0001 C CNN
F 3 "~" H 1750 4200 50  0001 C CNN
	1    1750 4200
	0    -1   -1   0   
$EndComp
$Comp
L custom:SW_SPST_1-3 SW2
U 1 1
P 1750 6250
F 0 "SW2" H 1750 6350 50  0000 C CNN
F 1 "SW_SPST_1-3" H 1750 6150 50  0000 C CNN
F 2 "digikey-footprints:Switch_Tactile_SMD_6x6mm" H 1750 6250 50  0001 C CNN
F 3 "~" H 1750 6250 50  0001 C CNN
	1    1750 6250
	0    -1   -1   0   
$EndComp
$Comp
L custom:SW_SPST_1-3 SW3
U 1 1
P 3100 6800
F 0 "SW3" H 3100 6900 50  0000 C CNN
F 1 "SW_SPST_1-3" H 3100 6700 50  0000 C CNN
F 2 "digikey-footprints:Switch_Tactile_SMD_6x6mm" H 3100 6800 50  0001 C CNN
F 3 "~" H 3100 6800 50  0001 C CNN
	1    3100 6800
	0    -1   -1   0   
$EndComp
$EndSCHEMATC
